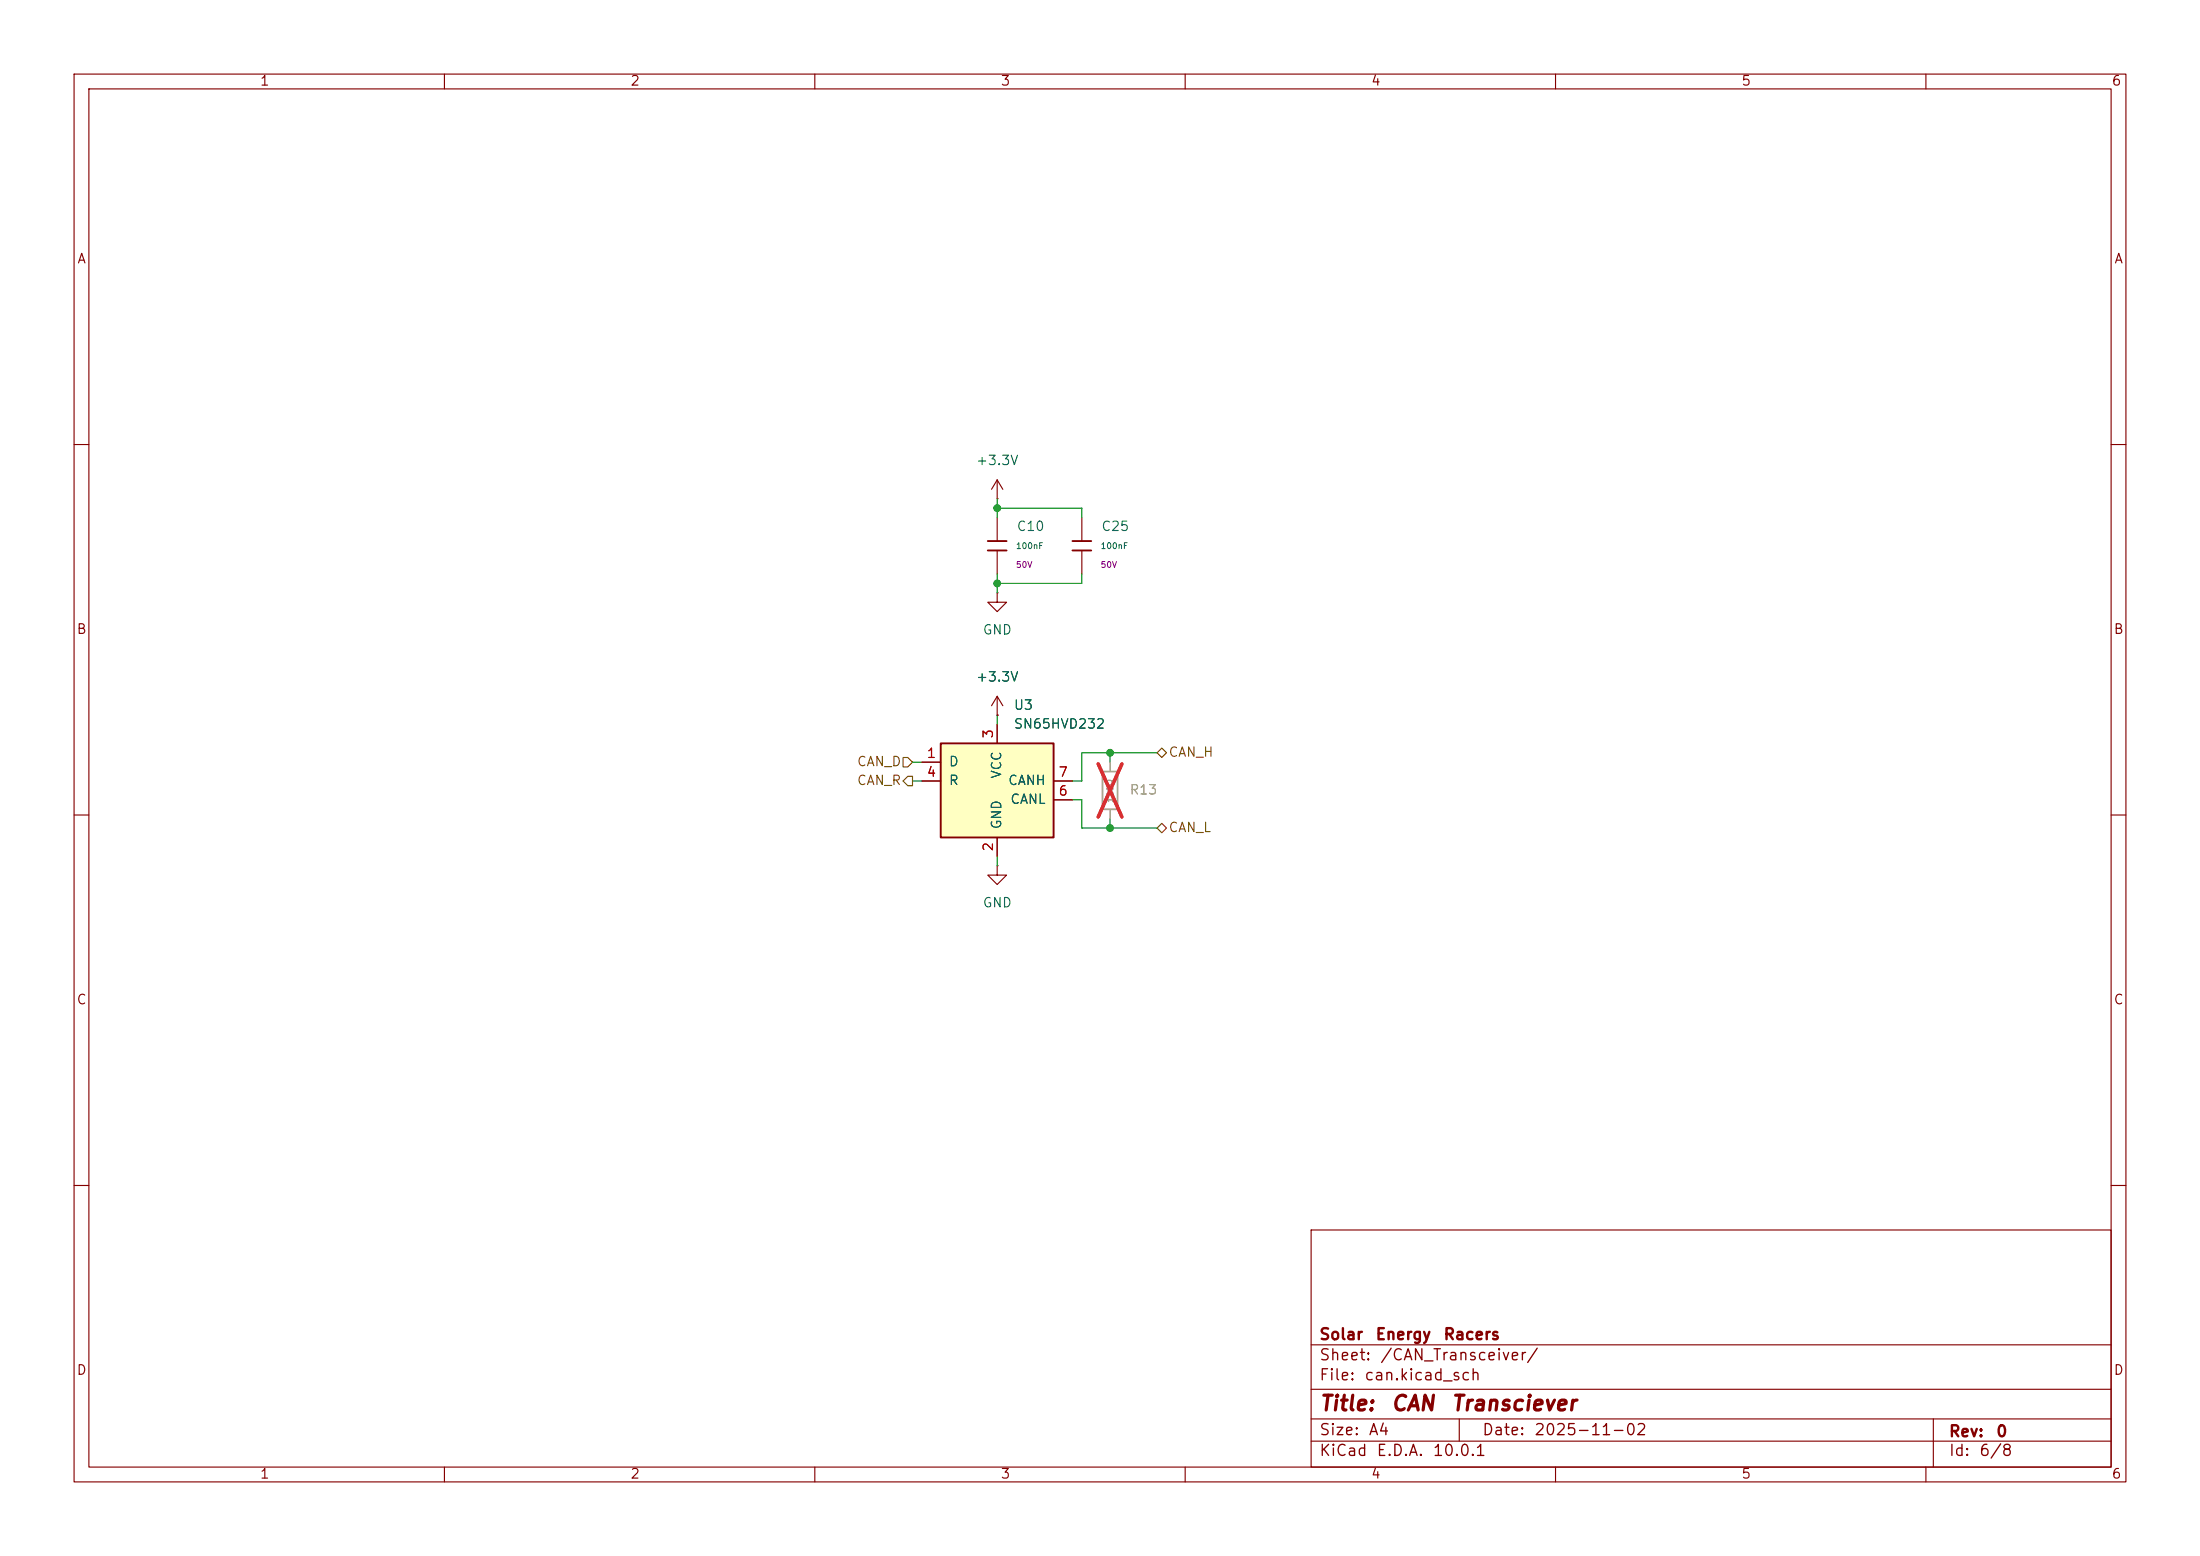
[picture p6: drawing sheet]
<svg xmlns="http://www.w3.org/2000/svg" width="297mm" height="210mm" viewBox="0 0 297 210" stroke-linecap="round" stroke-linejoin="round" font-family="sans-serif">
<g fill="none" stroke="#840000" stroke-width=".15">
<path d="M10 10h277v190h-277zM12 12h273v186h-273zM60 10v2M110 10v2M160 10v2M210 10v2M260 10v2M10 60h2M134.6 67.3h.1M134.6 64.8l-.7 1.2M134.6 64.8l.8 1.2M134.6 64.8v2.5"/>
<path d="M134.6 69.9v3.1M134.6 74.3v3.2M146 69.9v3.1M146 74.3v3.2M285 60h2M10 110h2M285 110h2M10 160h2M177 166h108v32h-108zM285 160h2M60 198v2M110 198v2"/>
<path d="M160 198v2M177 194.5h108M177 191.5h108M177 187.5h108M177 181.5h108M197 191.5v3M210 198v2M260 198v2M261 191.5v6.5"/>
</g>
<path d="M133.3 73h2.6M133.3 74.3h2.6M144.8 73h2.5M144.8 74.3h2.5" fill="none" stroke="#840000" stroke-width=".25"/>
<path d="M127 100.3h15.2v12.7h-15.2z" fill="#ffffc2"/>
<path d="M127 100.3h15.2v12.7h-15.2z" fill="none" stroke="#840000" stroke-width=".25"/>
<g fill="none" stroke="#840000" stroke-width=".15">
<path d="M134.6 96.5h.1M134.6 80v1.3h1.3l-1.3 1.3-1.3-1.3h1.3M134.6 80h.1M134.6 94v2.5M134.6 97.8v2.5M134.6 94l-.7 1.3M134.6 94l.8 1.3M124.5 102.9h2.5M124.5 105.4h2.5M134.6 116.8v1.3h1.3l-1.3 1.3-1.3-1.3h1.3M134.6 116.8h.1M134.6 113v2.6"/>
<path d="M142.2 105.4h2.6M142.2 108h2.6"/>
</g>
<path d="M148.8 104.1h2.1v5.1h-2.1z" fill="none" stroke="#a1a1a1" stroke-width=".25"/>
<path d="M149.9 102.9v1.2M149.9 109.2v1.3" fill="none" stroke="#a1a1a1" stroke-width=".15"/>
<path d="M148.3 103.1l3.2 7.2M151.5 103.1l-3.2 7.2" fill="none" stroke="#e12e31" stroke-width=".46"/>
<path d="M121.9 102.2h.7l.6 .7-.6 .6h-.7zM122.6 104.8h.6v1.2h-.6l-.7-.6zM156.2 111.8l.6-.7 .7 .7-.7 .6zM156.8 101l.7 .6-.7 .6-.6-.6z" fill="none" stroke="#725600" stroke-width=".15"/>
<path d="M134.6 68.6h11.4v1.3M134.6 67.3v2.6M134.6 77.5v2.5M146 77.5v1.2h-11.4M134.6 96.5v1.3M123.2 105.4h1.3M123.2 102.9h1.3M134.6 115.6v1.2M144.8 108h1.2v3.8h10.2M149.9 101.6v1.3M149.9 110.5v1.3M156.2 101.6h-10.2v3.8h-1.2" fill="none" stroke="#009600" stroke-width=".15"/>
<g fill="#009600" stroke="#009600" stroke-width=".14">
<circle cx="134.6" cy="78.7" r=".46"/>
<circle cx="149.9" cy="101.6" r=".46"/>
<circle cx="149.9" cy="111.8" r=".46"/>
<circle cx="134.6" cy="68.6" r=".46"/>
</g>
<g font-size="2" fill="#840000">
<text x="178" y="190.9">Title:</text>
<text x="187.7" y="190.9">CAN</text>
<text x="195.8" y="190.9">Transciever</text>
</g>
<g font-size="1.5" fill="#840000">
<text x="178" y="184">Sheet:</text>
<text x="178" y="181.2">Solar</text>
<text x="185.6" y="181.2">Energy</text>
<text x="186.2" y="184">/CAN_Transceiver/</text>
<text x="194.8" y="181.2">Racers</text>
<text x="178" y="186.7">File:</text>
<text x="184.1" y="186.7">can.kicad_sch</text>
<text x="178" y="196.9">KiCad</text>
<text x="178" y="194.1">Size:</text>
<text x="184.7" y="194.1">A4</text>
<text x="185.7" y="196.9">E.D.A.</text>
<text x="193.3" y="196.9">10.0.1</text>
<text x="200" y="194.1">Date:</text>
<text x="207" y="194.1">2025-11-02</text>
<text x="263" y="194.3">Rev:</text>
<text x="263" y="196.9">Id:</text>
<text x="267.1" y="196.9">6/8</text>
<text x="269.4" y="194.3">0</text>
</g>
<g font-size="1.3" fill="#840000">
<text x="35" y="11.9">1</text>
<text x="85" y="11.9">2</text>
<text x="135" y="11.9">3</text>
<text x="185" y="11.9">4</text>
<text x="235" y="11.9">5</text>
<text x="285" y="11.9">6</text>
<text x="10.3" y="35.9">A</text>
<text x="285.3" y="35.9">A</text>
<text x="10.3" y="85.9">B</text>
<text x="285.3" y="85.9">B</text>
<text x="10.3" y="135.9">C</text>
<text x="285.3" y="135.9">C</text>
<text x="10.3" y="185.9">D</text>
<text x="285.3" y="185.9">D</text>
<text x="35" y="199.9">1</text>
<text x="85" y="199.9">2</text>
<text x="135" y="199.9">3</text>
<text x="185" y="199.9">4</text>
<text x="235" y="199.9">5</text>
<text x="285" y="199.9">6</text>
</g>
<g font-size="1.3" fill="#006464">
<text x="131.7" y="63.1">+3.3V</text>
<text x="137.2" y="72">C10</text>
<text x="148.6" y="72">C25</text>
<text x="132.6" y="86">GND</text>
<text x="131.7" y="92.3">+3.3V</text>
<text x="136.8" y="96.1">U3</text>
<text x="136.8" y="98.7">SN65HVD232</text>
<text x="128" y="103.7">D</text>
<text x="128" y="106.3">R</text>
<text x="135.5" y="105.2" transform="rotate(-90 135.5 105.2)">VCC</text>
<text x="136" y="106.3">CANH</text>
<text x="135.5" y="112" transform="rotate(-90 135.5 112)">GND</text>
<text x="136.3" y="108.8">CANL</text>
<text x="132.6" y="122.8">GND</text>
</g>
<g font-size="1.3" fill="#a90000">
<text x="134.4" y="99.8" transform="rotate(-90 134.4 99.8)">3</text>
<text x="125" y="102.6">1</text>
<text x="125" y="105.2">4</text>
<text x="142.8" y="107.7">6</text>
<text x="142.8" y="105.2">7</text>
<text x="134.4" y="115" transform="rotate(-90 134.4 115)">2</text>
</g>
<g font-size="1.3" fill="#725600">
<text x="115.6" y="106.3">CAN_R</text>
<text x="115.6" y="103.7">CAN_D</text>
<text x="157.7" y="102.5">CAN_H</text>
<text x="157.7" y="112.6">CAN_L</text>
</g>
<text font-size="1.3" fill="#989898" x="152.4" y="107.5">R13</text>
<g font-size=".8" fill="#840084">
<text x="137.1" y="76.8">50V</text>
<text x="148.5" y="76.8">50V</text>
</g>
<g font-size=".8" fill="#006464">
<text x="137.1" y="74.3">100nF</text>
<text x="148.5" y="74.3">100nF</text>
</g>
<text font-size=".8" fill="#989898" x="150.5" y="108.4" transform="rotate(-90 150.5 108.4)">120Ω</text>
</svg>
